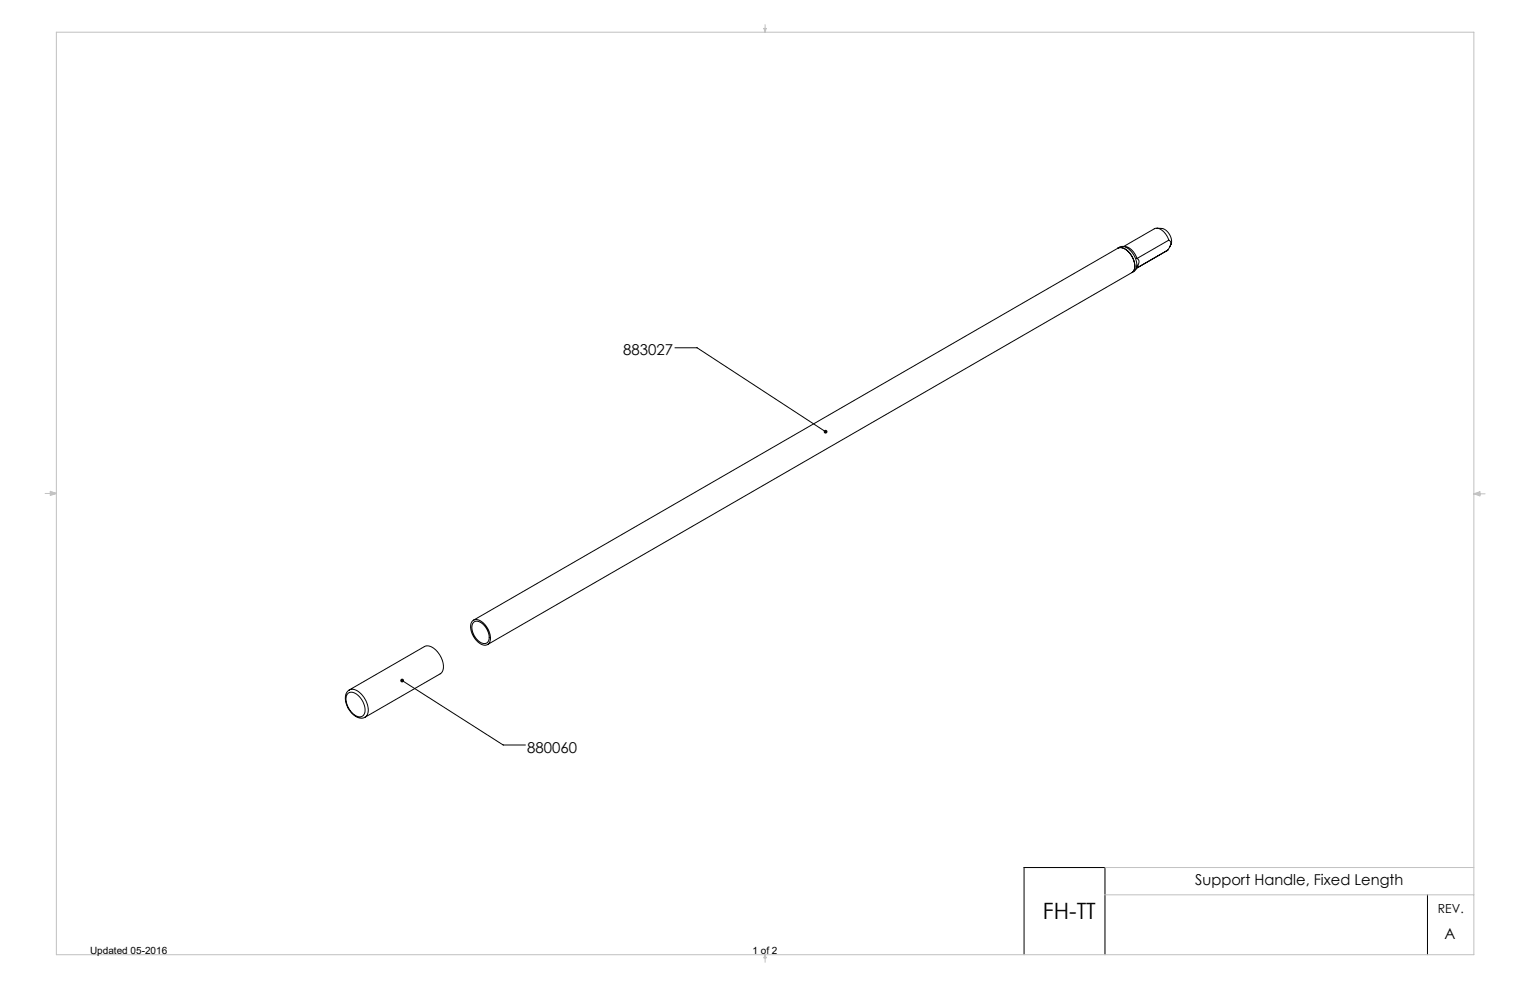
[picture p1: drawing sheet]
<svg xmlns="http://www.w3.org/2000/svg" width="432mm" height="279mm" viewBox="0 0 432 279" stroke-linecap="round" stroke-linejoin="round" font-family="sans-serif">
<g fill="none" stroke="#000" stroke-width=".28">
<path d="M315.5 70.1a3.5 3.5 0 0 1 3.9 2.2 3.6 3.6 0 0 1 0 4.6M315.5 70.1l.5-.4a3.5 3.5 0 0 1 4 2.3 3.6 3.6 0 0 1 0 4.6l-.6 .3M315.5 70.1a3.4 3.4 0 0 1 3.8 2.1 3.7 3.7 0 0 1 .2 4.7h-.1M315.5 70.1l-181.9 104.9M316.9 69.5l.6 .1a4.6 4.6 0 0 1 3.4 3.4M319.4 76.9l-181.8 105M320.9 73a1.19 1.19 0 0 1 .2 1.9l-.5 1.1M326.5 64.4l1.4 .1a3.8 3.8 0 0 1 2.6 4.5l-.4 .7M329.6 70.6l-.2 .2M329.6 70.6l-8.9 5.1M329.9 67.8a4.2 4.2 0 0 0-3.8-3.4l-9 5.2M329.9 67.8a1.26 1.26 0 0 1 .2 2l-.5 .8"/>
<path d="M329.9 67.8l-9 5.2M190.5 98.2h6.2l36.3 23.6M133.3 175.3a2.53 2.53 0 0 1 3.6 1 4.5 4.5 0 0 1 1 5.4 2.64 2.64 0 0 1-3.6-1.2 4.5 4.5 0 0 1-1-5.2zM133.7 175.6a2.48 2.48 0 0 1 3.3 1.3 3.5 3.5 0 0 1 .4 4.5 3.1 3.1 0 0 1-3.6-2.1 3.2 3.2 0 0 1-.1-3.7zM98.2 195.7a2.56 2.56 0 0 1 3.5 1.2 4.1 4.1 0 0 1 .7 5.1 2.68 2.68 0 0 1-3.5-1.3 4.2 4.2 0 0 1-.7-5zM98.6 194.7l21.2-12.2a3.6 3.6 0 0 1 4.2 2.1 4.5 4.5 0 0 1 .4 5.4l-21.4 12.4M98.6 194.7a3.6 3.6 0 0 1 4.1 2.2 4.5 4.5 0 0 1 .5 5.4l-.2 .1M98.6 194.7a3.9 3.9 0 0 0-.3 5.3 3.9 3.9 0 0 0 4.7 2.4M113.5 192.1l28.5 18.2h6.3M402.9 252.5v16.9M289 269.4v-24.6h22.8v24.6"/>
</g>
<g fill="none" stroke="#c0c0c0" stroke-width=".28">
<path d="M15.9 9.1h400.1v260.3h-400.1zM215.6 8h.6l-.3 1.1zM215.7 8l.2 1.1M215.9 6.9v2.2M216 8l-.1 1.1M12.7 139.3h3.2M14.2 139l1.7 .3M14.2 138.7l1.7 .6-1.7 .5zM15.9 139.3l-1.7 .2M416 139.4h3.1M416 139.4l1.7-.6v1.1zM416 139.4l1.7 .2"/>
<path d="M417.7 139.1l-1.7 .3M311.7 252.5h104.3M311.8 244.8h104.2M215.9 269.4v2.2M215.9 269.4l.3 .9h-.6z"/>
</g>
<path d="M113.1 191.7l.4 .4-.5-.3a.53 .53 0 0 0 .4 .8 .53 .53 0 0 0 .6-.7 .53 .53 0 0 0-.9-.2zM232.6 121.5a.53 .53 0 0 0 .1 .7 .53 .53 0 0 0 .7-.1l-.4-.3 .4 .3 .1-.4-.2-.3z" fill="#000"/>
<text font-size="6.3" x="294.3" y="259.4">FH-TT</text>
<g font-size="4.2">
<text x="175.9" y="100.3">883027</text>
<text x="148.8" y="212.4">880060</text>
<text x="337.3" y="249.8">Support Handle, Fixed Length</text>
<text x="407.7" y="264.9">A</text>
</g>
<text font-size="3.5" x="405.8" y="257.6">REV.</text>
<g font-size="2.8">
<text x="25.4" y="269.2">Updated 05-2016</text>
<text x="212.4" y="269.2">1 of 2</text>
</g>
</svg>
